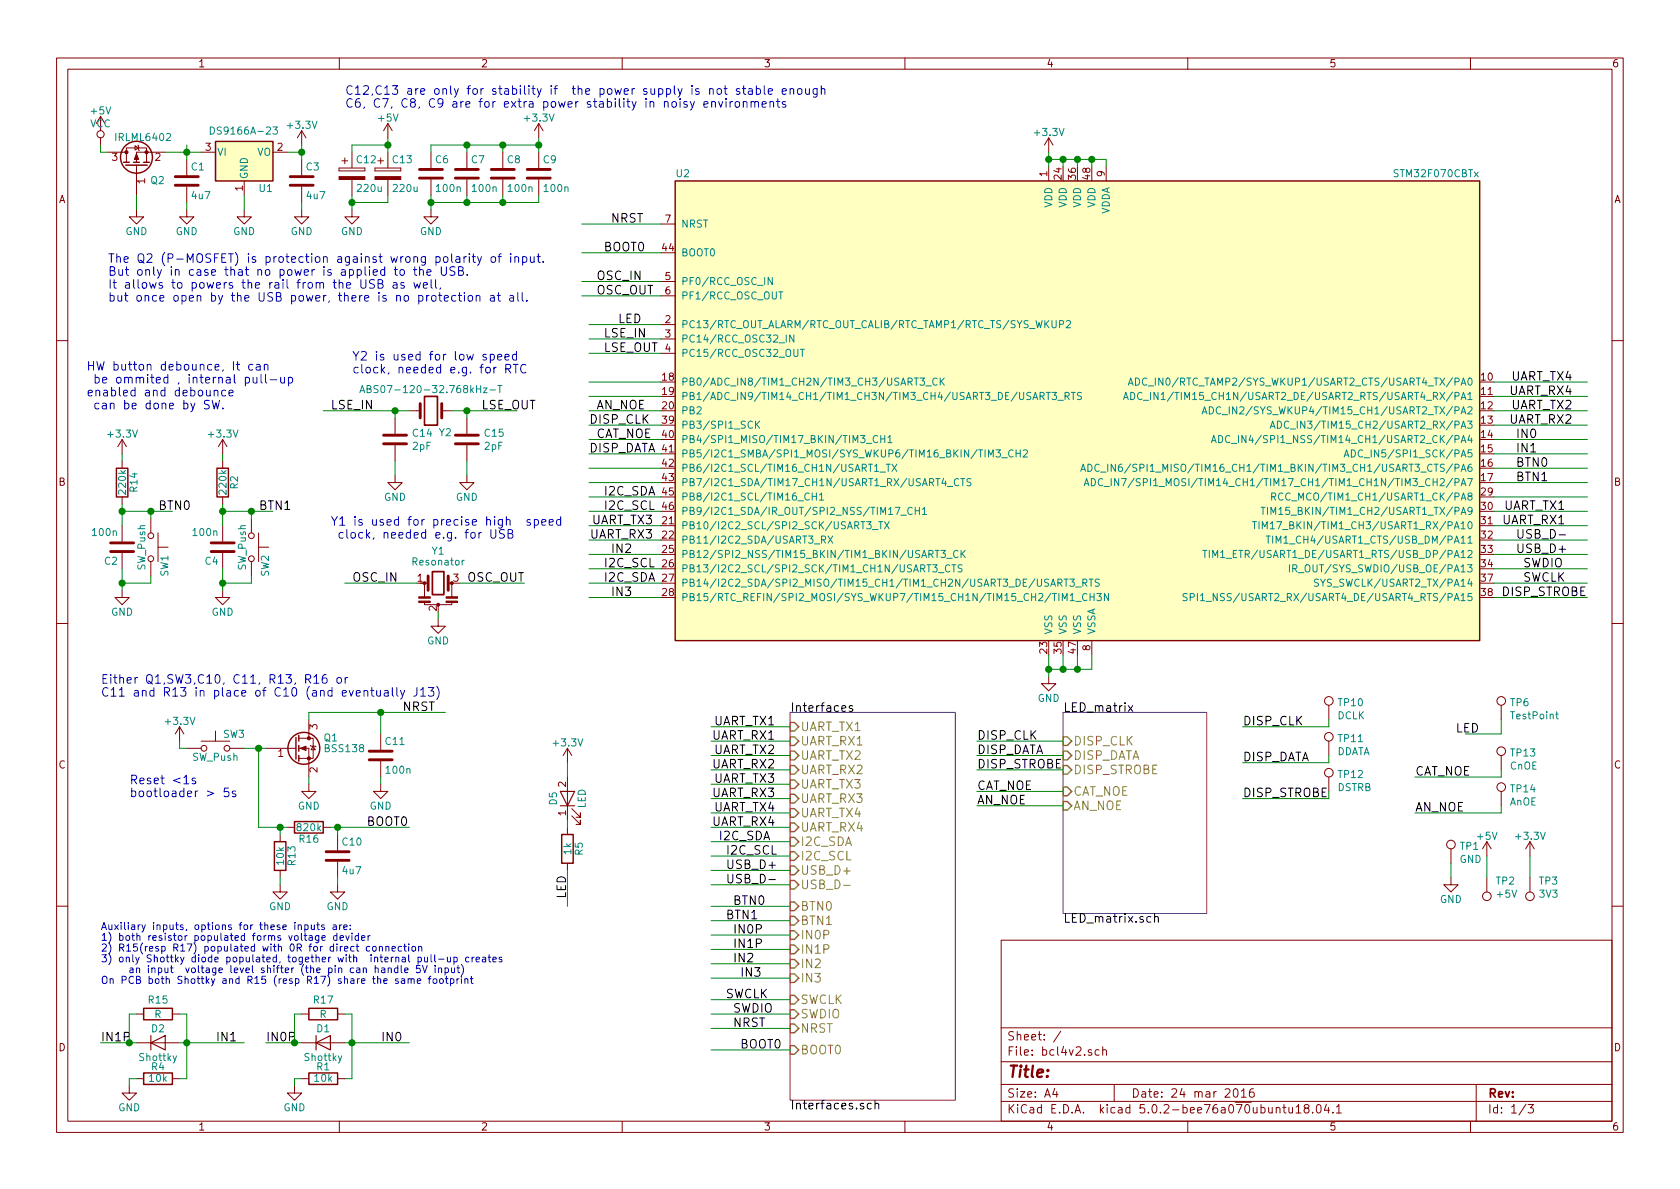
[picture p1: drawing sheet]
EESchema Schematic File Version 4
LIBS:bcl4v2-cache
EELAYER 26 0
EELAYER END
$Descr A4 11693 8268
encoding utf-8
Sheet 1 3
Title ""
Date "24 mar 2016"
Rev ""
Comp ""
Comment1 ""
Comment2 ""
Comment3 ""
Comment4 ""
$EndDescr
Text Label 4250 1550 0    60   ~ 0
NRST
Text Label 4200 1750 0    60   ~ 0
BOOT0
Text Label 10600 4050 0    60   ~ 0
SWCLK
Text Label 10600 3950 0    60   ~ 0
SWDIO
Text Label 3950 6250 1    60   ~ 0
LED
Text Label 4300 2250 0    60   ~ 0
LED
$Comp
L bcl4v2-rescue:+5V #PWR01
U 1 1
P 700 900
F 0 "#PWR01" H 700 750 50  0001 C CNN
F 1 "+5V" H 700 1040 50  0000 C CNN
F 2 "" H 700 900 50  0001 C CNN
F 3 "" H 700 900 50  0001 C CNN
	1    700  900 
	1    0    0    -1  
$EndComp
$Comp
L bcl4v2-rescue:LED D5
U 1 1
P 3950 5550
F 0 "D5" H 3950 5650 50  0000 C CNN
F 1 "LED" H 3950 5450 50  0000 C CNN
F 2 "kicad_libraries_new:badger_LED_0805_HandSoldering" H 3950 5550 50  0001 C CNN
F 3 "" H 3950 5550 50  0001 C CNN
	1    3950 5550
	0    -1   -1   0   
$EndComp
$Comp
L bcl4v2-rescue:R R5
U 1 1
P 3950 5900
F 0 "R5" V 4030 5900 50  0000 C CNN
F 1 "1k" V 3950 5900 50  0000 C CNN
F 2 "Resistors_SMD:R_0805_HandSoldering" V 3880 5900 50  0001 C CNN
F 3 "" H 3950 5900 50  0001 C CNN
	1    3950 5900
	1    0    0    -1  
$EndComp
Text Label 10550 3050 0    60   ~ 0
IN0
Text Label 10900 3650 2    60   ~ 0
UART_RX1
Text Label 10900 3550 2    60   ~ 0
UART_TX1
Text Label 10950 2950 2    60   ~ 0
UART_RX2
Text Label 10950 2850 2    60   ~ 0
UART_TX2
Text Label 4550 3750 2    60   ~ 0
UART_RX3
Text Label 4550 3650 2    60   ~ 0
UART_TX3
Text Label 10950 2750 2    60   ~ 0
UART_RX4
Text Label 10950 2650 2    60   ~ 0
UART_TX4
$Comp
L bcl4v2-rescue:STM32F070CBTx U2
U 1 1
P 7500 2850
F 0 "U2" H 4700 4475 50  0000 L BNN
F 1 "STM32F070CBTx" H 10300 4475 50  0000 R BNN
F 2 "kicad_libraries_new:badger_LQFP-48_7x7mm_Pitch0.5mm_handsolder" H 10300 4425 50  0001 R TNN
F 3 "" H 7500 2850 50  0001 C CNN
	1    7500 2850
	1    0    0    -1  
$EndComp
Text Label 10550 3750 0    60   ~ 0
USB_D-
Text Label 10550 3850 0    60   ~ 0
USB_D+
Text Label 4200 3950 0    60   ~ 0
I2C_SCL
Text Label 4200 4050 0    60   ~ 0
I2C_SDA
Text Label 10550 3150 0    60   ~ 0
IN1
Text Label 1500 7250 0    60   ~ 0
IN1
$Comp
L bcl4v2-rescue:D D2
U 1 1
P 1100 7250
F 0 "D2" H 1100 7350 50  0000 C CNN
F 1 "Shottky" H 1100 7150 50  0000 C CNN
F 2 "kicad_libraries_new:badger_D_SOD-123_hand" H 1100 7250 50  0001 C CNN
F 3 "" H 1100 7250 50  0000 C CNN
	1    1100 7250
	1    0    0    -1  
$EndComp
$Comp
L bcl4v2-rescue:R R4
U 1 1
P 1100 7500
F 0 "R4" V 1180 7500 50  0000 C CNN
F 1 "10k" V 1100 7500 50  0000 C CNN
F 2 "Resistors_SMD:R_0805_HandSoldering" V 1030 7500 50  0001 C CNN
F 3 "" H 1100 7500 50  0000 C CNN
	1    1100 7500
	0    -1   -1   0   
$EndComp
Text Notes 700  6850 0    50   ~ 0
Auxiliary inputs, options for these inputs are:\n1) both resistor populated forms voltage devider\n2) R15(resp R17) populated with 0R for direct connection\n3) only Shottky diode populated, together with  internal pull-up creates\n     an input  voltage level shifter (the pin can handle 5V input)\nOn PCB both Shottky and R15 (resp R17) share the same footprint\n
$Comp
L bcl4v2-rescue:+3.3V #PWR02
U 1 1
P 2100 1000
F 0 "#PWR02" H 2100 850 50  0001 C CNN
F 1 "+3.3V" H 2100 1140 50  0000 C CNN
F 2 "" H 2100 1000 50  0001 C CNN
F 3 "" H 2100 1000 50  0001 C CNN
	1    2100 1000
	1    0    0    -1  
$EndComp
$Comp
L bcl4v2-rescue:+3.3V #PWR03
U 1 1
P 3950 5300
F 0 "#PWR03" H 3950 5150 50  0001 C CNN
F 1 "+3.3V" H 3950 5440 50  0000 C CNN
F 2 "" H 3950 5300 50  0001 C CNN
F 3 "" H 3950 5300 50  0001 C CNN
	1    3950 5300
	1    0    0    -1  
$EndComp
$Comp
L bcl4v2-rescue:+3.3V #PWR04
U 1 1
P 7300 1050
F 0 "#PWR04" H 7300 900 50  0001 C CNN
F 1 "+3.3V" H 7300 1190 50  0000 C CNN
F 2 "" H 7300 1050 50  0001 C CNN
F 3 "" H 7300 1050 50  0001 C CNN
	1    7300 1050
	1    0    0    -1  
$EndComp
Text Label 4200 3550 0    60   ~ 0
I2C_SCL
Text Label 4200 3450 0    60   ~ 0
I2C_SDA
$Comp
L bcl4v2-rescue:APE8865N-33-HF-3 U1
U 1 1
P 1700 1050
F 0 "U1" H 1850 800 50  0000 C CNN
F 1 "DS9166A-23" H 1450 1200 50  0000 L CNN
F 2 "kicad_libraries_new:badger_SOT-23_handsolder" H 1700 1275 50  0001 C CIN
F 3 "" H 1700 1050 50  0001 C CNN
	1    1700 1050
	1    0    0    -1  
$EndComp
$Comp
L bcl4v2-rescue:SW_Push SW1
U 1 1
P 1050 3800
F 0 "SW1" H 1100 3900 50  0000 L CNN
F 1 "SW_Push" H 1050 3740 50  0000 C CNN
F 2 "kicad_libraries_new:badger_switch_K2-1112SA-A4SW-01" H 1050 4000 50  0001 C CNN
F 3 "" H 1050 4000 50  0001 C CNN
	1    1050 3800
	0    1    1    0   
$EndComp
$Comp
L bcl4v2-rescue:C C2
U 1 1
P 850 3800
F 0 "C2" H 875 3900 50  0000 L CNN
F 1 "100n" H 875 3700 50  0000 L CNN
F 2 "Capacitors_SMD:C_0805_HandSoldering" H 888 3650 50  0001 C CNN
F 3 "" H 850 3800 50  0001 C CNN
	1    850  3800
	-1   0    0    1   
$EndComp
$Comp
L bcl4v2-rescue:R R14
U 1 1
P 850 3350
F 0 "R14" V 930 3350 50  0000 C CNN
F 1 "220k" V 850 3350 50  0000 C CNN
F 2 "Resistors_SMD:R_0805_HandSoldering" V 780 3350 50  0001 C CNN
F 3 "" H 850 3350 50  0001 C CNN
	1    850  3350
	1    0    0    -1  
$EndComp
$Comp
L bcl4v2-rescue:+3.3V #PWR05
U 1 1
P 850 3150
F 0 "#PWR05" H 850 3000 50  0001 C CNN
F 1 "+3.3V" H 850 3290 50  0000 C CNN
F 2 "" H 850 3150 50  0001 C CNN
F 3 "" H 850 3150 50  0001 C CNN
	1    850  3150
	1    0    0    -1  
$EndComp
Text Label 1100 3550 0    60   ~ 0
BTN0
Text Label 10550 3250 0    60   ~ 0
BTN0
$Comp
L bcl4v2-rescue:Resonator Y1
U 1 1
P 3050 4050
F 0 "Y1" H 3050 4275 50  0000 C CNN
F 1 "Resonator" H 3050 4200 50  0000 C CNN
F 2 "kicad_libraries_new:badger_CSTCE_G" H 3025 4050 50  0001 C CNN
F 3 "" H 3025 4050 50  0001 C CNN
	1    3050 4050
	1    0    0    -1  
$EndComp
Text Label 4150 1950 0    60   ~ 0
OSC_IN
Text Label 4150 2050 0    60   ~ 0
OSC_OUT
Text Label 2450 4050 0    60   ~ 0
OSC_IN
Text Label 3250 4050 0    60   ~ 0
OSC_OUT
Text Label 700  7250 0    60   ~ 0
IN1P
Text Label 2650 7250 0    60   ~ 0
IN0
$Comp
L bcl4v2-rescue:D D1
U 1 1
P 2250 7250
F 0 "D1" H 2250 7350 50  0000 C CNN
F 1 "Shottky" H 2250 7150 50  0000 C CNN
F 2 "kicad_libraries_new:badger_D_SOD-123_hand" H 2250 7250 50  0001 C CNN
F 3 "" H 2250 7250 50  0000 C CNN
	1    2250 7250
	1    0    0    -1  
$EndComp
$Comp
L bcl4v2-rescue:R R1
U 1 1
P 2250 7500
F 0 "R1" V 2330 7500 50  0000 C CNN
F 1 "10k" V 2250 7500 50  0000 C CNN
F 2 "Resistors_SMD:R_0805_HandSoldering" V 2180 7500 50  0001 C CNN
F 3 "" H 2250 7500 50  0000 C CNN
	1    2250 7500
	0    -1   -1   0   
$EndComp
Text Label 1850 7250 0    60   ~ 0
IN0P
Text Label 4250 4150 0    60   ~ 0
IN3
Text Label 4250 3850 0    60   ~ 0
IN2
$Comp
L bcl4v2-rescue:SW_Push SW2
U 1 1
P 1750 3800
F 0 "SW2" H 1800 3900 50  0000 L CNN
F 1 "SW_Push" H 1750 3740 50  0000 C CNN
F 2 "kicad_libraries_new:badger_switch_K2-1112SA-A4SW-01" H 1750 4000 50  0001 C CNN
F 3 "" H 1750 4000 50  0001 C CNN
	1    1750 3800
	0    1    1    0   
$EndComp
$Comp
L bcl4v2-rescue:C C4
U 1 1
P 1550 3800
F 0 "C4" H 1575 3900 50  0000 L CNN
F 1 "100n" H 1575 3700 50  0000 L CNN
F 2 "Capacitors_SMD:C_0805_HandSoldering" H 1588 3650 50  0001 C CNN
F 3 "" H 1550 3800 50  0001 C CNN
	1    1550 3800
	-1   0    0    1   
$EndComp
$Comp
L bcl4v2-rescue:R R2
U 1 1
P 1550 3350
F 0 "R2" V 1630 3350 50  0000 C CNN
F 1 "220k" V 1550 3350 50  0000 C CNN
F 2 "Resistors_SMD:R_0805_HandSoldering" V 1480 3350 50  0001 C CNN
F 3 "" H 1550 3350 50  0001 C CNN
	1    1550 3350
	1    0    0    -1  
$EndComp
$Comp
L bcl4v2-rescue:+3.3V #PWR06
U 1 1
P 1550 3150
F 0 "#PWR06" H 1550 3000 50  0001 C CNN
F 1 "+3.3V" H 1550 3290 50  0000 C CNN
F 2 "" H 1550 3150 50  0001 C CNN
F 3 "" H 1550 3150 50  0001 C CNN
	1    1550 3150
	1    0    0    -1  
$EndComp
Text Label 1800 3550 0    60   ~ 0
BTN1
Text Label 10550 3350 0    60   ~ 0
BTN1
$Comp
L bcl4v2-rescue:GND #PWR07
U 1 1
P 1300 1450
F 0 "#PWR07" H 1300 1200 50  0001 C CNN
F 1 "GND" H 1300 1300 50  0000 C CNN
F 2 "" H 1300 1450 50  0001 C CNN
F 3 "" H 1300 1450 50  0001 C CNN
	1    1300 1450
	1    0    0    -1  
$EndComp
$Comp
L bcl4v2-rescue:GND #PWR08
U 1 1
P 1700 1450
F 0 "#PWR08" H 1700 1200 50  0001 C CNN
F 1 "GND" H 1700 1300 50  0000 C CNN
F 2 "" H 1700 1450 50  0001 C CNN
F 3 "" H 1700 1450 50  0001 C CNN
	1    1700 1450
	1    0    0    -1  
$EndComp
$Comp
L bcl4v2-rescue:GND #PWR09
U 1 1
P 2100 1450
F 0 "#PWR09" H 2100 1200 50  0001 C CNN
F 1 "GND" H 2100 1300 50  0000 C CNN
F 2 "" H 2100 1450 50  0001 C CNN
F 3 "" H 2100 1450 50  0001 C CNN
	1    2100 1450
	1    0    0    -1  
$EndComp
$Comp
L bcl4v2-rescue:GND #PWR010
U 1 1
P 1550 4100
F 0 "#PWR010" H 1550 3850 50  0001 C CNN
F 1 "GND" H 1550 3950 50  0000 C CNN
F 2 "" H 1550 4100 50  0001 C CNN
F 3 "" H 1550 4100 50  0001 C CNN
	1    1550 4100
	1    0    0    -1  
$EndComp
$Comp
L bcl4v2-rescue:GND #PWR011
U 1 1
P 850 4100
F 0 "#PWR011" H 850 3850 50  0001 C CNN
F 1 "GND" H 850 3950 50  0000 C CNN
F 2 "" H 850 4100 50  0001 C CNN
F 3 "" H 850 4100 50  0001 C CNN
	1    850  4100
	1    0    0    -1  
$EndComp
$Comp
L bcl4v2-rescue:GND #PWR012
U 1 1
P 900 7550
F 0 "#PWR012" H 900 7300 50  0001 C CNN
F 1 "GND" H 900 7400 50  0000 C CNN
F 2 "" H 900 7550 50  0001 C CNN
F 3 "" H 900 7550 50  0001 C CNN
	1    900  7550
	1    0    0    -1  
$EndComp
$Comp
L bcl4v2-rescue:GND #PWR013
U 1 1
P 2050 7550
F 0 "#PWR013" H 2050 7300 50  0001 C CNN
F 1 "GND" H 2050 7400 50  0000 C CNN
F 2 "" H 2050 7550 50  0001 C CNN
F 3 "" H 2050 7550 50  0001 C CNN
	1    2050 7550
	1    0    0    -1  
$EndComp
$Comp
L bcl4v2-rescue:GND #PWR014
U 1 1
P 7300 4700
F 0 "#PWR014" H 7300 4450 50  0001 C CNN
F 1 "GND" H 7300 4550 50  0000 C CNN
F 2 "" H 7300 4700 50  0001 C CNN
F 3 "" H 7300 4700 50  0001 C CNN
	1    7300 4700
	1    0    0    -1  
$EndComp
$Comp
L bcl4v2-rescue:C C6
U 1 1
P 3000 1200
F 0 "C6" H 3025 1300 50  0000 L CNN
F 1 "100n" H 3025 1100 50  0000 L CNN
F 2 "Capacitors_SMD:C_0603_HandSoldering" H 3038 1050 50  0001 C CNN
F 3 "" H 3000 1200 50  0001 C CNN
F 4 "4" H 3000 1200 60  0001 C CNN "Price"
	1    3000 1200
	1    0    0    -1  
$EndComp
$Comp
L bcl4v2-rescue:GND #PWR015
U 1 1
P 3000 1450
F 0 "#PWR015" H 3000 1200 50  0001 C CNN
F 1 "GND" H 3000 1300 50  0000 C CNN
F 2 "" H 3000 1450 50  0001 C CNN
F 3 "" H 3000 1450 50  0001 C CNN
	1    3000 1450
	1    0    0    -1  
$EndComp
$Comp
L bcl4v2-rescue:+3.3V #PWR016
U 1 1
P 3750 950
F 0 "#PWR016" H 3750 800 50  0001 C CNN
F 1 "+3.3V" H 3750 1090 50  0000 C CNN
F 2 "" H 3750 950 50  0001 C CNN
F 3 "" H 3750 950 50  0001 C CNN
	1    3750 950 
	1    0    0    -1  
$EndComp
$Comp
L bcl4v2-rescue:C C7
U 1 1
P 3250 1200
F 0 "C7" H 3275 1300 50  0000 L CNN
F 1 "100n" H 3275 1100 50  0000 L CNN
F 2 "Capacitors_SMD:C_0603_HandSoldering" H 3288 1050 50  0001 C CNN
F 3 "" H 3250 1200 50  0001 C CNN
	1    3250 1200
	1    0    0    -1  
$EndComp
$Comp
L bcl4v2-rescue:C C8
U 1 1
P 3500 1200
F 0 "C8" H 3525 1300 50  0000 L CNN
F 1 "100n" H 3525 1100 50  0000 L CNN
F 2 "Capacitors_SMD:C_0603_HandSoldering" H 3538 1050 50  0001 C CNN
F 3 "" H 3500 1200 50  0001 C CNN
	1    3500 1200
	1    0    0    -1  
$EndComp
$Comp
L bcl4v2-rescue:C C9
U 1 1
P 3750 1200
F 0 "C9" H 3775 1300 50  0000 L CNN
F 1 "100n" H 3775 1100 50  0000 L CNN
F 2 "Capacitors_SMD:C_0603_HandSoldering" H 3788 1050 50  0001 C CNN
F 3 "" H 3750 1200 50  0001 C CNN
	1    3750 1200
	1    0    0    -1  
$EndComp
$Comp
L bcl4v2-rescue:C C1
U 1 1
P 1300 1250
F 0 "C1" H 1325 1350 50  0000 L CNN
F 1 "4u7" H 1325 1150 50  0000 L CNN
F 2 "Capacitors_SMD:C_0805_HandSoldering" H 1338 1100 50  0001 C CNN
F 3 "" H 1300 1250 50  0001 C CNN
	1    1300 1250
	1    0    0    -1  
$EndComp
$Comp
L bcl4v2-rescue:C C3
U 1 1
P 2100 1250
F 0 "C3" H 2125 1350 50  0000 L CNN
F 1 "4u7" H 2125 1150 50  0000 L CNN
F 2 "Capacitors_SMD:C_0805_HandSoldering" H 2138 1100 50  0001 C CNN
F 3 "" H 2100 1250 50  0001 C CNN
	1    2100 1250
	1    0    0    -1  
$EndComp
$Comp
L bcl4v2-rescue:GND #PWR017
U 1 1
P 3050 4300
F 0 "#PWR017" H 3050 4050 50  0001 C CNN
F 1 "GND" H 3050 4150 50  0000 C CNN
F 2 "" H 3050 4300 50  0001 C CNN
F 3 "" H 3050 4300 50  0001 C CNN
	1    3050 4300
	1    0    0    -1  
$EndComp
$Sheet
S 5500 4950 1150 2700
U 5BD6EB23
F0 "Interfaces" 60
F1 "Interfaces.sch" 60
F2 "UART_TX1" I L 5500 5050 60 
F3 "UART_RX1" I L 5500 5150 60 
F4 "UART_TX2" I L 5500 5250 60 
F5 "UART_RX2" I L 5500 5350 60 
F6 "UART_TX3" I L 5500 5450 60 
F7 "UART_RX3" I L 5500 5550 60 
F8 "UART_TX4" I L 5500 5650 60 
F9 "UART_RX4" I L 5500 5750 60 
F10 "I2C_SDA" I L 5500 5850 60 
F11 "I2C_SCL" I L 5500 5950 60 
F12 "USB_D-" I L 5500 6150 60 
F13 "USB_D+" I L 5500 6050 60 
F14 "BOOT0" I L 5500 7300 60 
F15 "NRST" I L 5500 7150 60 
F16 "SWDIO" I L 5500 7050 60 
F17 "SWCLK" I L 5500 6950 60 
F18 "BTN0" I L 5500 6300 60 
F19 "BTN1" I L 5500 6400 60 
F20 "IN3" I L 5500 6800 60 
F21 "IN2" I L 5500 6700 60 
F22 "IN0P" I L 5500 6500 60 
F23 "IN1P" I L 5500 6600 60 
$EndSheet
$Comp
L bcl4v2-rescue:+3.3V #PWR018
U 1 1
P 1250 5150
F 0 "#PWR018" H 1250 5000 50  0001 C CNN
F 1 "+3.3V" H 1250 5290 50  0000 C CNN
F 2 "" H 1250 5150 50  0001 C CNN
F 3 "" H 1250 5150 50  0001 C CNN
	1    1250 5150
	1    0    0    -1  
$EndComp
$Comp
L bcl4v2-rescue:SW_Push SW3
U 1 1
P 1500 5200
F 0 "SW3" H 1550 5300 50  0000 L CNN
F 1 "SW_Push" H 1500 5140 50  0000 C CNN
F 2 "kicad_libraries_new:badger_switch_K2-1112SA-A4SW-01" H 1500 5400 50  0001 C CNN
F 3 "" H 1500 5400 50  0001 C CNN
	1    1500 5200
	1    0    0    -1  
$EndComp
$Comp
L bcl4v2-rescue:BSS138 Q1
U 1 1
P 2050 5200
F 0 "Q1" H 2250 5275 50  0000 L CNN
F 1 "BSS138" H 2250 5200 50  0000 L CNN
F 2 "kicad_libraries_new:badger_SOT-23_handsolder" H 2250 5125 50  0001 L CIN
F 3 "" H 2050 5200 50  0001 L CNN
	1    2050 5200
	1    0    0    -1  
$EndComp
$Comp
L bcl4v2-rescue:GND #PWR019
U 1 1
P 2150 5450
F 0 "#PWR019" H 2150 5200 50  0001 C CNN
F 1 "GND" H 2150 5300 50  0000 C CNN
F 2 "" H 2150 5450 50  0001 C CNN
F 3 "" H 2150 5450 50  0001 C CNN
	1    2150 5450
	1    0    0    -1  
$EndComp
$Comp
L bcl4v2-rescue:GND #PWR020
U 1 1
P 2650 5450
F 0 "#PWR020" H 2650 5200 50  0001 C CNN
F 1 "GND" H 2650 5300 50  0000 C CNN
F 2 "" H 2650 5450 50  0001 C CNN
F 3 "" H 2650 5450 50  0001 C CNN
	1    2650 5450
	1    0    0    -1  
$EndComp
$Comp
L bcl4v2-rescue:C C11
U 1 1
P 2650 5250
F 0 "C11" H 2675 5350 50  0000 L CNN
F 1 "100n" H 2675 5150 50  0000 L CNN
F 2 "Capacitors_SMD:C_0805_HandSoldering" H 2688 5100 50  0001 C CNN
F 3 "" H 2650 5250 50  0001 C CNN
	1    2650 5250
	1    0    0    -1  
$EndComp
$Comp
L bcl4v2-rescue:R R13
U 1 1
P 1950 5950
F 0 "R13" V 2030 5950 50  0000 C CNN
F 1 "10k" V 1950 5950 50  0000 C CNN
F 2 "Resistors_SMD:R_0805_HandSoldering" V 1880 5950 50  0001 C CNN
F 3 "" H 1950 5950 50  0001 C CNN
	1    1950 5950
	1    0    0    -1  
$EndComp
$Comp
L bcl4v2-rescue:R R16
U 1 1
P 2150 5750
F 0 "R16" V 2230 5750 50  0000 C CNN
F 1 "820k" V 2150 5750 50  0000 C CNN
F 2 "Resistors_SMD:R_0805_HandSoldering" V 2080 5750 50  0001 C CNN
F 3 "" H 2150 5750 50  0001 C CNN
	1    2150 5750
	0    1    1    0   
$EndComp
$Comp
L bcl4v2-rescue:C C10
U 1 1
P 2350 5950
F 0 "C10" H 2375 6050 50  0000 L CNN
F 1 "4u7" H 2375 5850 50  0000 L CNN
F 2 "Capacitors_SMD:C_0805_HandSoldering" H 2388 5800 50  0001 C CNN
F 3 "" H 2350 5950 50  0001 C CNN
	1    2350 5950
	1    0    0    -1  
$EndComp
$Comp
L bcl4v2-rescue:GND #PWR021
U 1 1
P 2350 6150
F 0 "#PWR021" H 2350 5900 50  0001 C CNN
F 1 "GND" H 2350 6000 50  0000 C CNN
F 2 "" H 2350 6150 50  0001 C CNN
F 3 "" H 2350 6150 50  0001 C CNN
	1    2350 6150
	1    0    0    -1  
$EndComp
$Comp
L bcl4v2-rescue:GND #PWR022
U 1 1
P 1950 6150
F 0 "#PWR022" H 1950 5900 50  0001 C CNN
F 1 "GND" H 1950 6000 50  0000 C CNN
F 2 "" H 1950 6150 50  0001 C CNN
F 3 "" H 1950 6150 50  0001 C CNN
	1    1950 6150
	1    0    0    -1  
$EndComp
Text Label 2800 4950 0    60   ~ 0
NRST
Text Label 2550 5750 0    60   ~ 0
BOOT0
Text Notes 900  5550 0    60   ~ 0
Reset <1s\nbootloader > 5s
Text Notes 700  4850 0    60   ~ 0
Either Q1,SW3,C10, C11, R13, R16 or \nC11 and R13 in place of C10 (and eventually J13)
$Comp
L bcl4v2-rescue:CP C12
U 1 1
P 2450 1200
F 0 "C12" H 2475 1300 50  0000 L CNN
F 1 "220u" H 2475 1100 50  0000 L CNN
F 2 "Capacitors_Tantalum_SMD:CP_Tantalum_Case-V_EIA-7343-20_Hand" H 2488 1050 50  0001 C CNN
F 3 "" H 2450 1200 50  0001 C CNN
	1    2450 1200
	1    0    0    -1  
$EndComp
$Comp
L bcl4v2-rescue:CP C13
U 1 1
P 2700 1200
F 0 "C13" H 2725 1300 50  0000 L CNN
F 1 "220u" H 2725 1100 50  0000 L CNN
F 2 "Capacitors_Tantalum_SMD:CP_Tantalum_Case-V_EIA-7343-20_Hand" H 2738 1050 50  0001 C CNN
F 3 "" H 2700 1200 50  0001 C CNN
	1    2700 1200
	1    0    0    -1  
$EndComp
$Comp
L bcl4v2-rescue:GND #PWR023
U 1 1
P 2450 1450
F 0 "#PWR023" H 2450 1200 50  0001 C CNN
F 1 "GND" H 2450 1300 50  0000 C CNN
F 2 "" H 2450 1450 50  0001 C CNN
F 3 "" H 2450 1450 50  0001 C CNN
	1    2450 1450
	1    0    0    -1  
$EndComp
$Comp
L bcl4v2-rescue:+5V #PWR024
U 1 1
P 2700 950
F 0 "#PWR024" H 2700 800 50  0001 C CNN
F 1 "+5V" H 2700 1090 50  0000 C CNN
F 2 "" H 2700 950 50  0001 C CNN
F 3 "" H 2700 950 50  0001 C CNN
	1    2700 950 
	1    0    0    -1  
$EndComp
Text Notes 2400 750  0    60   ~ 0
C12,C13 are only for stability if  the power supply is not stable enough\nC6, C7, C8, C9 are for extra power stability in noisy environments
Text Label 5400 5050 2    60   ~ 0
UART_TX1
Text Label 5400 5150 2    60   ~ 0
UART_RX1
Text Label 5400 5650 2    60   ~ 0
UART_TX4
Text Label 5400 5750 2    60   ~ 0
UART_RX4
Text Label 5400 5250 2    60   ~ 0
UART_TX2
Text Label 5400 5350 2    60   ~ 0
UART_RX2
Text Label 5400 5450 2    60   ~ 0
UART_TX3
Text Label 5400 5550 2    60   ~ 0
UART_RX3
Text Label 5050 5950 0    60   ~ 0
I2C_SCL
Text Label 5000 5850 0    60   ~ 0
I2C_SDA
Text Label 5050 6150 0    60   ~ 0
USB_D-
Text Label 5050 6050 0    60   ~ 0
USB_D+
Text Label 5100 6700 0    60   ~ 0
IN2
Text Label 5150 6800 0    60   ~ 0
IN3
Text Label 5100 6300 0    60   ~ 0
BTN0
Text Label 5050 6400 0    60   ~ 0
BTN1
Text Label 5100 7150 0    60   ~ 0
NRST
Text Label 5150 7300 0    60   ~ 0
BOOT0
Text Label 5100 6600 0    60   ~ 0
IN1P
Text Label 5100 6500 0    60   ~ 0
IN0P
Text Label 5100 7050 0    60   ~ 0
SWDIO
Text Label 5050 6950 0    60   ~ 0
SWCLK
Connection ~ 7300 4650
Wire Wire Line
	7300 4550 7300 4650
Wire Wire Line
	7400 4550 7400 4650
Wire Wire Line
	7300 4650 7400 4650
Wire Wire Line
	4050 1550 4600 1550
Wire Wire Line
	3950 5700 3950 5750
Wire Wire Line
	4600 1950 4050 1950
Wire Wire Line
	4600 2050 4050 2050
Wire Wire Line
	3950 5300 3950 5400
Wire Wire Line
	1300 1400 1300 1450
Wire Wire Line
	2100 1400 2100 1450
Wire Wire Line
	7500 4650 7500 4550
Connection ~ 7400 4650
Wire Wire Line
	7600 4650 7600 4550
Connection ~ 7500 4650
Wire Wire Line
	7300 1050 7300 1100
Wire Wire Line
	7300 1100 7400 1100
Wire Wire Line
	7700 1100 7700 1150
Connection ~ 7300 1100
Wire Wire Line
	7600 1150 7600 1100
Connection ~ 7600 1100
Wire Wire Line
	7500 1150 7500 1100
Connection ~ 7500 1100
Wire Wire Line
	7400 1150 7400 1100
Connection ~ 7400 1100
Wire Wire Line
	10400 2650 11050 2650
Wire Wire Line
	10400 2750 11050 2750
Wire Wire Line
	10400 2850 11050 2850
Wire Wire Line
	10400 2950 11050 2950
Wire Wire Line
	10400 3050 11050 3050
Wire Wire Line
	10400 3150 11050 3150
Wire Wire Line
	10400 3250 11050 3250
Wire Wire Line
	10400 3350 11050 3350
Wire Wire Line
	10400 3450 11050 3450
Wire Wire Line
	10400 3550 11050 3550
Wire Wire Line
	10400 3650 11050 3650
Wire Wire Line
	10400 3750 11050 3750
Wire Wire Line
	10400 3850 11050 3850
Wire Wire Line
	10400 3950 11050 3950
Wire Wire Line
	10400 4050 11050 4050
Wire Wire Line
	10400 4150 11050 4150
Wire Wire Line
	4600 2250 4100 2250
Wire Wire Line
	4600 2350 4100 2350
Wire Wire Line
	4600 2450 4100 2450
Wire Wire Line
	4600 2650 4100 2650
Wire Wire Line
	4600 2750 4100 2750
Wire Wire Line
	4600 2850 4100 2850
Wire Wire Line
	4600 2950 4100 2950
Wire Wire Line
	4600 3050 4100 3050
Wire Wire Line
	4600 3150 4100 3150
Wire Wire Line
	4600 3250 4100 3250
Wire Wire Line
	4600 3350 4100 3350
Wire Wire Line
	4600 3450 4100 3450
Wire Wire Line
	4600 3550 4100 3550
Wire Wire Line
	4600 3650 4100 3650
Wire Wire Line
	4600 3750 4100 3750
Wire Wire Line
	4600 3850 4100 3850
Wire Wire Line
	4600 3950 4100 3950
Wire Wire Line
	4600 4050 4100 4050
Wire Wire Line
	4600 4150 4100 4150
Wire Wire Line
	700  7250 900  7250
Wire Wire Line
	1250 7250 1300 7250
Connection ~ 1300 7250
Wire Wire Line
	1700 1350 1700 1450
Wire Wire Line
	1050 4000 1050 4050
Wire Wire Line
	1050 4050 850  4050
Wire Wire Line
	850  3950 850  4050
Connection ~ 850  4050
Wire Wire Line
	850  3500 850  3550
Wire Wire Line
	1050 3600 1050 3550
Wire Wire Line
	850  3550 1050 3550
Connection ~ 850  3550
Connection ~ 1050 3550
Wire Wire Line
	850  3150 850  3200
Wire Wire Line
	3050 4250 3050 4300
Wire Wire Line
	2900 4050 2400 4050
Wire Wire Line
	3200 4050 3650 4050
Wire Wire Line
	1300 7050 1300 7250
Wire Wire Line
	1300 7500 1250 7500
Wire Wire Line
	950  7500 900  7500
Wire Wire Line
	900  7500 900  7550
Wire Wire Line
	1850 7250 2050 7250
Wire Wire Line
	2400 7250 2450 7250
Connection ~ 2450 7250
Wire Wire Line
	2450 7050 2450 7250
Wire Wire Line
	2450 7500 2400 7500
Wire Wire Line
	2100 7500 2050 7500
Wire Wire Line
	2050 7500 2050 7550
Wire Wire Line
	1750 4000 1750 4050
Wire Wire Line
	1750 4050 1550 4050
Wire Wire Line
	1550 3950 1550 4050
Connection ~ 1550 4050
Wire Wire Line
	1550 3500 1550 3550
Wire Wire Line
	1750 3600 1750 3550
Wire Wire Line
	1550 3550 1750 3550
Connection ~ 1550 3550
Connection ~ 1750 3550
Wire Wire Line
	1550 3150 1550 3200
Wire Wire Line
	3000 1350 3000 1400
Wire Wire Line
	3000 1400 3250 1400
Wire Wire Line
	3250 1400 3250 1350
Connection ~ 3000 1400
Wire Wire Line
	3500 1400 3500 1350
Connection ~ 3250 1400
Wire Wire Line
	3750 1400 3750 1350
Connection ~ 3500 1400
Wire Wire Line
	3000 1050 3000 1000
Wire Wire Line
	3000 1000 3250 1000
Wire Wire Line
	3750 950  3750 1000
Wire Wire Line
	3500 1050 3500 1000
Connection ~ 3500 1000
Wire Wire Line
	3250 1050 3250 1000
Connection ~ 3250 1000
Connection ~ 3750 1000
Wire Wire Line
	1700 5200 1800 5200
Wire Wire Line
	1250 5150 1250 5200
Wire Wire Line
	1250 5200 1300 5200
Wire Wire Line
	1950 6100 1950 6150
Wire Wire Line
	2350 6100 2350 6150
Wire Wire Line
	2350 5800 2350 5750
Wire Wire Line
	2300 5750 2350 5750
Wire Wire Line
	1950 5750 1950 5800
Connection ~ 2350 5750
Wire Wire Line
	2650 5100 2650 4950
Wire Wire Line
	2150 4950 2650 4950
Wire Wire Line
	2150 4950 2150 5000
Connection ~ 2650 4950
Wire Wire Line
	2700 950  2700 1000
Wire Wire Line
	2450 1000 2450 1050
Connection ~ 2700 1000
Wire Wire Line
	2450 1350 2450 1400
Wire Wire Line
	2700 1350 2700 1400
Connection ~ 2450 1400
Wire Wire Line
	2700 1000 2450 1000
Wire Wire Line
	2700 1400 2450 1400
Wire Wire Line
	5500 5050 4950 5050
Wire Wire Line
	5500 5150 4950 5150
Wire Wire Line
	5500 5250 4950 5250
Wire Wire Line
	5500 5350 4950 5350
Wire Wire Line
	5500 5450 4950 5450
Wire Wire Line
	5500 5550 4950 5550
Wire Wire Line
	5500 5650 4950 5650
Wire Wire Line
	5500 5750 4950 5750
Wire Wire Line
	5500 5850 4950 5850
Wire Wire Line
	5500 5950 4950 5950
Wire Wire Line
	5500 6050 4950 6050
Wire Wire Line
	5500 6150 4950 6150
Wire Wire Line
	5500 6300 4950 6300
Wire Wire Line
	5500 6400 4950 6400
Wire Wire Line
	5500 6500 4950 6500
Wire Wire Line
	5500 6600 4950 6600
Wire Wire Line
	5500 6700 4950 6700
Wire Wire Line
	5500 6800 4950 6800
Wire Wire Line
	5500 6950 4950 6950
Wire Wire Line
	5500 7050 4950 7050
Wire Wire Line
	5500 7150 4950 7150
Wire Wire Line
	5500 7300 4950 7300
$Comp
L bcl4v2-rescue:R R15
U 1 1
P 1100 7050
F 0 "R15" V 1000 7050 50  0000 C CNN
F 1 "R" V 1100 7050 50  0000 C CNN
F 2 "Resistors_SMD:R_0805_HandSoldering" V 1030 7050 50  0001 C CNN
F 3 "" H 1100 7050 50  0001 C CNN
	1    1100 7050
	0    1    1    0   
$EndComp
$Comp
L bcl4v2-rescue:R R17
U 1 1
P 2250 7050
F 0 "R17" V 2150 7050 50  0000 C CNN
F 1 "R" V 2250 7050 50  0000 C CNN
F 2 "Resistors_SMD:R_0805_HandSoldering" V 2180 7050 50  0001 C CNN
F 3 "" H 2250 7050 50  0001 C CNN
	1    2250 7050
	0    1    1    0   
$EndComp
Wire Wire Line
	2450 7050 2400 7050
Wire Wire Line
	2100 7050 2050 7050
Wire Wire Line
	2050 7050 2050 7250
Connection ~ 2050 7250
Wire Wire Line
	1300 7050 1250 7050
Wire Wire Line
	950  7050 900  7050
Wire Wire Line
	900  7050 900  7250
Connection ~ 900  7250
Wire Wire Line
	7300 4650 7300 4700
Wire Wire Line
	7400 4650 7500 4650
Wire Wire Line
	7500 4650 7600 4650
Wire Wire Line
	7300 1100 7300 1150
Wire Wire Line
	7600 1100 7700 1100
Wire Wire Line
	7500 1100 7600 1100
Wire Wire Line
	7400 1100 7500 1100
Wire Wire Line
	1300 7250 1700 7250
Wire Wire Line
	1300 7250 1300 7500
Wire Wire Line
	850  4050 850  4100
Wire Wire Line
	850  3550 850  3650
Wire Wire Line
	1050 3550 1200 3550
Wire Wire Line
	2450 7250 2850 7250
Wire Wire Line
	2450 7250 2450 7500
Wire Wire Line
	1550 4050 1550 4100
Wire Wire Line
	1550 3550 1550 3650
Wire Wire Line
	1750 3550 1900 3550
Wire Wire Line
	3000 1400 3000 1450
Wire Wire Line
	3250 1400 3500 1400
Wire Wire Line
	3500 1400 3750 1400
Wire Wire Line
	3500 1000 3750 1000
Wire Wire Line
	3250 1000 3500 1000
Wire Wire Line
	3750 1000 3750 1050
Wire Wire Line
	1950 5750 2000 5750
Wire Wire Line
	2350 5750 2850 5750
Wire Wire Line
	2650 4950 3100 4950
Wire Wire Line
	2700 1000 2700 1050
Wire Wire Line
	2450 1400 2450 1450
Wire Wire Line
	2050 7250 2100 7250
Wire Wire Line
	900  7250 950  7250
$Sheet
S 7400 4950 1000 1400
U 5BD6AFE7
F0 "LED_matrix" 60
F1 "LED_matrix.sch" 60
F2 "DISP_CLK" I L 7400 5150 60 
F3 "DISP_DATA" I L 7400 5250 60 
F4 "DISP_STROBE" I L 7400 5350 60 
F5 "CAT_NOE" I L 7400 5500 60 
F6 "AN_NOE" I L 7400 5600 60 
$EndSheet
Wire Wire Line
	7400 5150 6800 5150
Wire Wire Line
	7400 5250 6800 5250
Wire Wire Line
	7400 5350 6800 5350
Wire Wire Line
	7400 5500 6800 5500
Wire Wire Line
	7400 5600 6800 5600
Text Label 6800 5150 0    60   ~ 0
DISP_CLK
Text Label 6800 5250 0    60   ~ 0
DISP_DATA
Text Label 6800 5350 0    60   ~ 0
DISP_STROBE
Text Label 6800 5500 0    60   ~ 0
CAT_NOE
Text Label 6800 5600 0    60   ~ 0
AN_NOE
Text Label 4100 2950 0    60   ~ 0
DISP_CLK
Text Label 4100 3150 0    60   ~ 0
DISP_DATA
Text Label 10450 4150 0    60   ~ 0
DISP_STROBE
Text Label 4150 3050 0    60   ~ 0
CAT_NOE
Text Label 4150 2850 0    60   ~ 0
AN_NOE
$Comp
L Connector:TestPoint TP1
U 1 1
P 10100 6000
F 0 "TP1" H 10158 6120 50  0000 L CNN
F 1 "GND" H 10158 6029 50  0000 L CNN
F 2 "TestPoint:TestPoint_Pad_D1.0mm" H 10300 6000 50  0001 C CNN
F 3 "~" H 10300 6000 50  0001 C CNN
	1    10100 6000
	1    0    0    -1  
$EndComp
$Comp
L bcl4v2-rescue:GND #PWR025
U 1 1
P 10100 6100
F 0 "#PWR025" H 10100 5850 50  0001 C CNN
F 1 "GND" H 10100 5950 50  0000 C CNN
F 2 "" H 10100 6100 50  0001 C CNN
F 3 "" H 10100 6100 50  0001 C CNN
	1    10100 6100
	1    0    0    -1  
$EndComp
$Comp
L Connector:TestPoint TP2
U 1 1
P 10350 6100
F 0 "TP2" H 10292 6127 50  0000 R CNN
F 1 "+5V" H 10292 6218 50  0000 R CNN
F 2 "TestPoint:TestPoint_Pad_D1.0mm" H 10550 6100 50  0001 C CNN
F 3 "~" H 10550 6100 50  0001 C CNN
	1    10350 6100
	-1   0    0    1   
$EndComp
$Comp
L Connector:TestPoint TP3
U 1 1
P 10650 6100
F 0 "TP3" H 10592 6127 50  0000 R CNN
F 1 "3V3" H 10592 6218 50  0000 R CNN
F 2 "TestPoint:TestPoint_Pad_D1.0mm" H 10850 6100 50  0001 C CNN
F 3 "~" H 10850 6100 50  0001 C CNN
	1    10650 6100
	-1   0    0    1   
$EndComp
$Comp
L bcl4v2-rescue:+5V #PWR0105
U 1 1
P 10350 5950
F 0 "#PWR0105" H 10350 5800 50  0001 C CNN
F 1 "+5V" H 10350 6090 50  0000 C CNN
F 2 "" H 10350 5950 50  0001 C CNN
F 3 "" H 10350 5950 50  0001 C CNN
	1    10350 5950
	1    0    0    -1  
$EndComp
$Comp
L bcl4v2-rescue:+3.3V #PWR0106
U 1 1
P 10650 5950
F 0 "#PWR0106" H 10650 5800 50  0001 C CNN
F 1 "+3.3V" H 10650 6090 50  0000 C CNN
F 2 "" H 10650 5950 50  0001 C CNN
F 3 "" H 10650 5950 50  0001 C CNN
	1    10650 5950
	1    0    0    -1  
$EndComp
Wire Wire Line
	10350 5950 10350 6100
Wire Wire Line
	10650 5950 10650 6100
Wire Wire Line
	10100 6000 10100 6100
Wire Wire Line
	9250 5050 8650 5050
Wire Wire Line
	9250 5300 8650 5300
Wire Wire Line
	9250 5550 8650 5550
Wire Wire Line
	10450 5400 9850 5400
Wire Wire Line
	10450 5650 9850 5650
Text Label 8650 5050 0    60   ~ 0
DISP_CLK
Text Label 8650 5300 0    60   ~ 0
DISP_DATA
Text Label 8650 5550 0    60   ~ 0
DISP_STROBE
Text Label 9850 5400 0    60   ~ 0
CAT_NOE
Text Label 9850 5650 0    60   ~ 0
AN_NOE
$Comp
L Connector:TestPoint TP10
U 1 1
P 9250 5000
F 0 "TP10" H 9308 5120 50  0000 L CNN
F 1 "DCLK" H 9308 5029 50  0000 L CNN
F 2 "TestPoint:TestPoint_Pad_D1.0mm" H 9450 5000 50  0001 C CNN
F 3 "~" H 9450 5000 50  0001 C CNN
	1    9250 5000
	1    0    0    -1  
$EndComp
$Comp
L Connector:TestPoint TP11
U 1 1
P 9250 5250
F 0 "TP11" H 9308 5370 50  0000 L CNN
F 1 "DDATA" H 9308 5279 50  0000 L CNN
F 2 "TestPoint:TestPoint_Pad_D1.0mm" H 9450 5250 50  0001 C CNN
F 3 "~" H 9450 5250 50  0001 C CNN
	1    9250 5250
	1    0    0    -1  
$EndComp
$Comp
L Connector:TestPoint TP12
U 1 1
P 9250 5500
F 0 "TP12" H 9308 5620 50  0000 L CNN
F 1 "DSTRB" H 9308 5529 50  0000 L CNN
F 2 "TestPoint:TestPoint_Pad_D1.0mm" H 9450 5500 50  0001 C CNN
F 3 "~" H 9450 5500 50  0001 C CNN
	1    9250 5500
	1    0    0    -1  
$EndComp
$Comp
L Connector:TestPoint TP13
U 1 1
P 10450 5350
F 0 "TP13" H 10508 5470 50  0000 L CNN
F 1 "CnOE" H 10508 5379 50  0000 L CNN
F 2 "TestPoint:TestPoint_Pad_D1.0mm" H 10650 5350 50  0001 C CNN
F 3 "~" H 10650 5350 50  0001 C CNN
	1    10450 5350
	1    0    0    -1  
$EndComp
$Comp
L Connector:TestPoint TP14
U 1 1
P 10450 5600
F 0 "TP14" H 10508 5720 50  0000 L CNN
F 1 "AnOE" H 10508 5629 50  0000 L CNN
F 2 "TestPoint:TestPoint_Pad_D1.0mm" H 10650 5600 50  0001 C CNN
F 3 "~" H 10650 5600 50  0001 C CNN
	1    10450 5600
	1    0    0    -1  
$EndComp
Wire Wire Line
	9250 5000 9250 5050
Wire Wire Line
	9250 5500 9250 5550
Wire Wire Line
	10450 5350 10450 5400
Wire Wire Line
	10450 5600 10450 5650
$Comp
L Device:Crystal Y2
U 1 1
P 3000 2850
F 0 "Y2" H 3100 2700 50  0000 C CNN
F 1 "ABS07-120-32.768kHz-T" H 3000 3000 50  0000 C CNN
F 2 "kicad_lib:badger_crystal_ABS07-120-xx_handsolder" H 3000 2850 50  0001 C CNN
F 3 "~" H 3000 2850 50  0001 C CNN
	1    3000 2850
	1    0    0    -1  
$EndComp
$Comp
L bcl4v2-rescue:C C14
U 1 1
P 2750 3050
F 0 "C14" H 2865 3096 50  0000 L CNN
F 1 "2pF" H 2865 3005 50  0000 L CNN
F 2 "kicad_lib:badger_C_0603_HandSoldering" H 2788 2900 50  0001 C CNN
F 3 "" H 2750 3050 50  0001 C CNN
	1    2750 3050
	1    0    0    -1  
$EndComp
$Comp
L bcl4v2-rescue:GND #PWR028
U 1 1
P 2750 3300
F 0 "#PWR028" H 2750 3050 50  0001 C CNN
F 1 "GND" H 2750 3150 50  0000 C CNN
F 2 "" H 2750 3300 50  0001 C CNN
F 3 "" H 2750 3300 50  0001 C CNN
	1    2750 3300
	1    0    0    -1  
$EndComp
$Comp
L bcl4v2-rescue:GND #PWR046
U 1 1
P 3250 3300
F 0 "#PWR046" H 3250 3050 50  0001 C CNN
F 1 "GND" H 3250 3150 50  0000 C CNN
F 2 "" H 3250 3300 50  0001 C CNN
F 3 "" H 3250 3300 50  0001 C CNN
	1    3250 3300
	1    0    0    -1  
$EndComp
Wire Wire Line
	2850 2850 2750 2850
Wire Wire Line
	2750 2850 2750 2900
Wire Wire Line
	3150 2850 3250 2850
Wire Wire Line
	3250 2850 3250 2900
Wire Wire Line
	3250 2850 3600 2850
Connection ~ 3250 2850
Wire Wire Line
	2750 2850 2250 2850
Connection ~ 2750 2850
Text Label 3350 2850 0    60   ~ 0
LSE_OUT
Text Label 2300 2850 0    60   ~ 0
LSE_IN
Text Label 4200 2350 0    60   ~ 0
LSE_IN
Text Label 4200 2450 0    60   ~ 0
LSE_OUT
Wire Wire Line
	2750 3200 2750 3300
Wire Wire Line
	3250 3200 3250 3300
$Comp
L bcl4v2-rescue:C C15
U 1 1
P 3250 3050
F 0 "C15" H 3365 3096 50  0000 L CNN
F 1 "2pF" H 3365 3005 50  0000 L CNN
F 2 "kicad_lib:badger_C_0603_HandSoldering" H 3288 2900 50  0001 C CNN
F 3 "" H 3250 3050 50  0001 C CNN
	1    3250 3050
	1    0    0    -1  
$EndComp
Wire Wire Line
	3950 6050 3950 6300
Text Label 10300 5100 2    60   ~ 0
LED
Wire Wire Line
	10450 5100 10450 5000
Wire Wire Line
	10200 5100 10450 5100
$Comp
L Connector:TestPoint TP6
U 1 1
P 10450 5000
F 0 "TP6" H 10508 5120 50  0000 L CNN
F 1 "TestPoint" H 10508 5029 50  0000 L CNN
F 2 "TestPoint:TestPoint_Pad_D1.0mm" H 10650 5000 50  0001 C CNN
F 3 "~" H 10650 5000 50  0001 C CNN
	1    10450 5000
	1    0    0    -1  
$EndComp
Text Notes 2450 2600 0    60   ~ 0
Y2 is used for low speed \nclock, needed e.g. for RTC
Text Notes 2300 3750 0    60   ~ 0
Y1 is used for precise high  speed\n clock, needed e.g. for USB
Text Notes 600  2850 0    60   ~ 0
HW button debounce, It can\n be ommited , internal pull-up\nenabled and debounce\n can be done by SW.
Wire Wire Line
	9250 5250 9250 5300
Wire Wire Line
	1300 1000 1300 1050
Wire Wire Line
	1400 1050 1300 1050
Connection ~ 1300 1050
Wire Wire Line
	1300 1050 1300 1100
Wire Wire Line
	2000 1050 2100 1050
Wire Wire Line
	2100 1050 2100 1100
Wire Wire Line
	2100 1000 2100 1050
Connection ~ 2100 1050
$Comp
L bcl4v2-rescue:VCC #PWR?
U 1 1
P 700 1000
AR Path="/5BD6EB23/5D08F046" Ref="#PWR?"  Part="1" 
AR Path="/5D08F046" Ref="#PWR043"  Part="1" 
F 0 "#PWR043" H 700 850 50  0001 C CNN
F 1 "VCC" H 700 1150 50  0000 C CNN
F 2 "" H 700 1000 50  0001 C CNN
F 3 "" H 700 1000 50  0001 C CNN
	1    700  1000
	1    0    0    -1  
$EndComp
$Comp
L bcl4v2-rescue:Q_PMOS_GSD Q?
U 1 1
P 950 1150
AR Path="/5BD6EB23/5D08F04C" Ref="Q?"  Part="1" 
AR Path="/5D08F04C" Ref="Q2"  Part="1" 
F 0 "Q2" V 850 950 50  0000 L CNN
F 1 "IRLML6402" V 1150 900 50  0000 L CNN
F 2 "kicad_libraries_new:badger_SOT-23_handsolder" H 1150 1250 50  0001 C CNN
F 3 "" H 950 1150 50  0001 C CNN
	1    950  1150
	0    -1   -1   0   
$EndComp
$Comp
L bcl4v2-rescue:GND #PWR?
U 1 1
P 950 1450
AR Path="/5BD6EB23/5D08F053" Ref="#PWR?"  Part="1" 
AR Path="/5D08F053" Ref="#PWR044"  Part="1" 
F 0 "#PWR044" H 950 1200 50  0001 C CNN
F 1 "GND" H 950 1300 50  0000 C CNN
F 2 "" H 950 1450 50  0001 C CNN
F 3 "" H 950 1450 50  0001 C CNN
	1    950  1450
	1    0    0    -1  
$EndComp
Text Notes 750  2100 0    60   ~ 0
The Q2 (P-MOSFET) is protection against wrong polarity of input.\nBut only in case that no power is applied to the USB.\nIt allows to powers the rail from the USB as well,\nbut once open by the USB power, there is no protection at all.
Wire Wire Line
	700  1050 750  1050
Wire Wire Line
	2650 5400 2650 5450
Wire Wire Line
	2150 5400 2150 5450
Wire Wire Line
	1850 5200 1800 5200
Wire Wire Line
	1800 5200 1800 5750
Wire Wire Line
	1950 5750 1800 5750
Connection ~ 1950 5750
Connection ~ 1800 5200
Wire Wire Line
	700  1000 700  1050
Wire Wire Line
	1150 1050 1300 1050
Wire Wire Line
	950  1350 950  1450
Wire Wire Line
	4600 1750 4050 1750
$EndSCHEMATC
